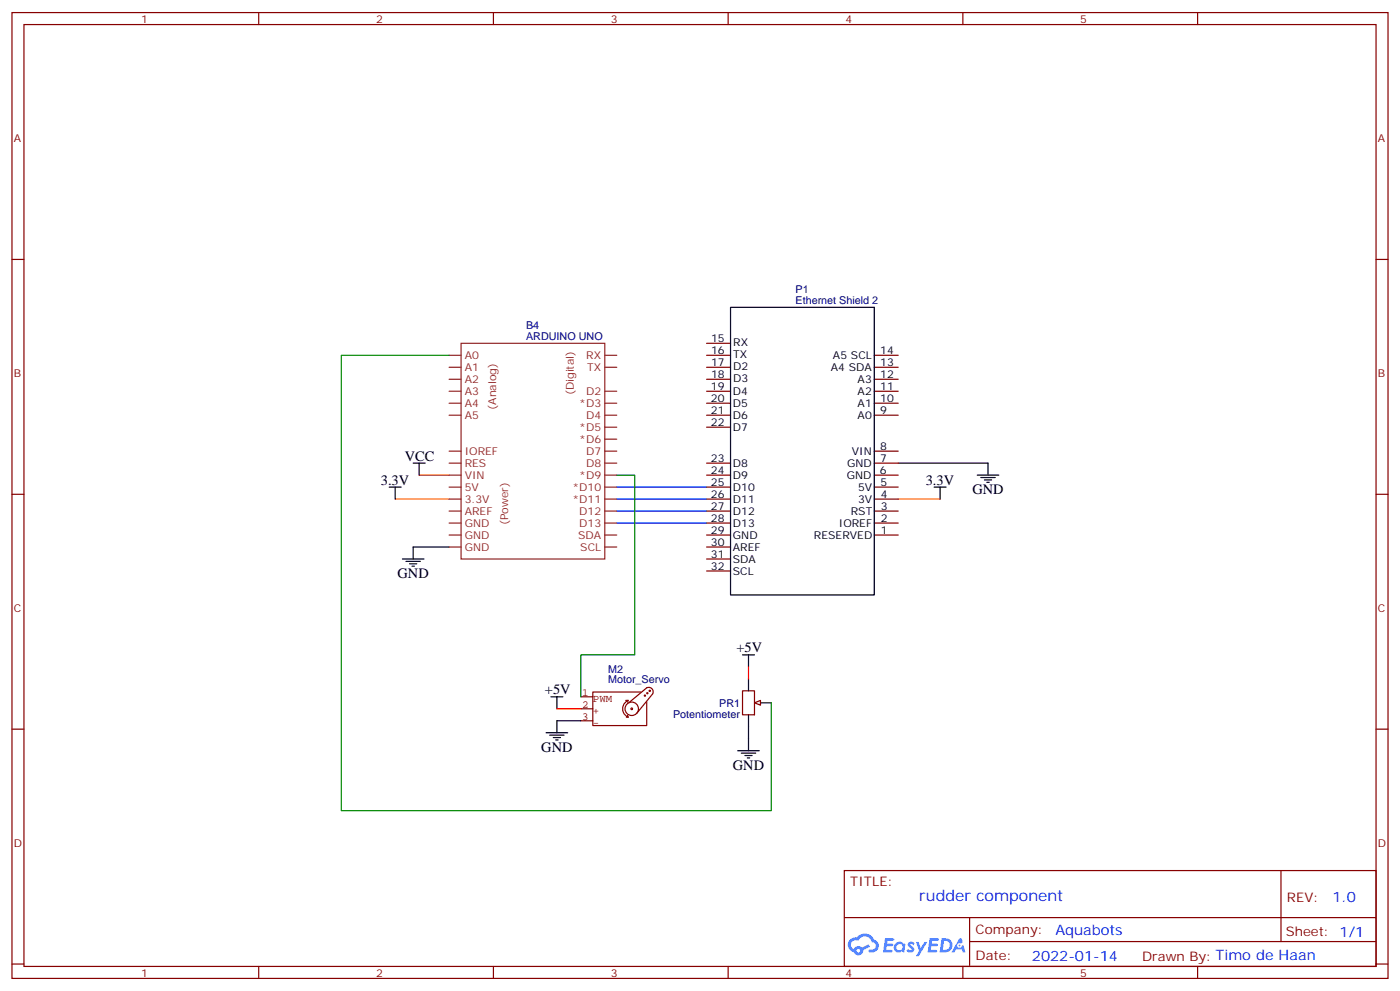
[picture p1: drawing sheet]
<svg xmlns="http://www.w3.org/2000/svg" width="412mm" height="292mm" viewBox="0 0 412 292" stroke-linecap="round" stroke-linejoin="round" font-family="sans-serif">
<path d="M116.4 146.9h15.9M264.6 146.9h12.3" fill="none" stroke="#f60" stroke-width=".35"/>
<g fill="none" stroke="#000" stroke-width=".35">
<path d="M215.2 90.5h42.3v84.7h-42.3zM121.7 136.3h3.5M123.5 136.3v3.6M264.6 136.3h26.4v3.6M287.9 139.9h6.3M114.7 143.4h3.5M116.4 143.4v3.5M275.2 143.4h3.5M276.9 143.4v3.5M288.9 140.6h4.3M290 141.3h2.1M290.7 142h.7"/>
<path d="M118.5 164.6h6.4M119.6 165.3h4.2M120.6 166h2.2M121.4 166.7h.7M132.3 161h-10.6v3.6"/>
</g>
<path d="M123.5 139.9h8.8" fill="none" stroke="#f00" stroke-width=".35"/>
<path d="M181.7 154h26.4M181.7 150.5h26.4M181.7 146.9h26.4M181.7 143.4h26.4" fill="none" stroke="#00f" stroke-width=".35"/>
<g fill="none" stroke="#870000" stroke-width=".35">
<path d="M3.5 3.7h405.4v284.3h-405.4zM7.1 7.2h398.2v277.3h-398.2zM76.2 3.7v3.5M145.3 3.7v3.5M214.5 3.7v3.5M283.6 3.7v3.5M352.8 3.7v3.5M3.5 76.4h3.6M405.3 76.4h3.6M208.1 118.7h7.1M208.1 115.2h7.1M208.1 111.7h7.1"/>
<path d="M208.1 108.1h7.1M208.1 104.6h7.1M208.1 101.1h7.1M257.5 118.7h7.1M257.5 115.2h7.1M257.5 111.7h7.1M257.5 108.1h7.1M257.5 104.6h7.1M208.1 139.9h7.1M208.1 136.3h7.1M208.1 122.2h7.1M208.1 125.8h7.1"/>
<path d="M257.5 139.9h7.1M257.5 136.3h7.1M257.5 132.8h7.1M257.5 122.2h7.1M3.5 145.5h3.6M208.1 157.5h7.1M208.1 154h7.1M208.1 150.5h7.1M208.1 146.9h7.1M208.1 143.4h7.1M257.5 157.5h7.1M257.5 154h7.1"/>
<path d="M257.5 150.5h7.1M257.5 146.9h7.1M257.5 143.4h7.1M405.3 145.5h3.6M208.1 161h7.1M208.1 164.6h7.1M208.1 168.1h7.1M3.5 214.7h3.6M405.3 214.7h3.6M248.7 256.3h156.6v28.2h-156.6zM377.3 256.3v20.9M248.7 270.1h156.5"/>
<path d="M285.6 277.2h119.6M285.6 270.1v14.2M3.5 283.8h3.6M76.2 284.5v3.5M145.3 284.5v3.5M214.5 284.5v3.5M283.6 284.5v3.5M352.8 284.5v3.5M405.3 283.8h3.6"/>
</g>
<g fill="none" stroke="#8c2424" stroke-width=".35">
<path d="M132.3 104.6h3.5M132.3 108.1h3.5M132.3 115.2h3.5M132.3 118.7h3.5M132.3 111.7h3.5M135.8 101.1h42.4v63.5h-42.4zM178.2 104.6h3.5M178.2 108.1h3.5M178.2 115.2h3.5M178.2 118.7h3.5M132.3 122.2h3.5M132.3 132.8h3.5"/>
<path d="M132.3 136.3h3.5M132.3 139.9h3.5M178.2 122.2h3.5M178.2 125.8h3.5M178.2 129.3h3.5M178.2 132.8h3.5M178.2 136.3h3.5M178.2 139.9h3.5M132.3 143.4h3.5M132.3 146.9h3.5M132.3 150.5h3.5M132.3 154h3.5"/>
<path d="M132.3 157.5h3.5M178.2 143.4h3.5M178.2 146.9h3.5M178.2 150.5h3.5M178.2 154h3.5M178.2 157.5h3.5M132.3 161h3.5M178.2 161h3.5"/>
</g>
<g fill="#5487ff">
<path d="M267.7 277.5a1.22 1.22 0 0 1 1.7 .2l-.4 .6a.47 .47 0 0 0-.3-.4 .47 .47 0 0 0-.5 .2l.1 .2a1.14 1.14 0 0 1 .8 1.8 1.14 1.14 0 0 1-1.9 0l-.2-.2 .5-.6 .7 .5a.29 .29 0 0 0 .3-.3 .29 .29 0 0 0-.2-.3 1.04 1.04 0 0 1-.6-1.7z"/>
<path d="M260.7 276.2h2.4l.3 .2-.2 .5-1.8 .1-.1 .8h1.5l.3 .4-.3 .4h-1.6l-.2 1.1h1.7l.2 .3-.2 .3-2.6 .1z"/>
<path d="M273.8 276.2h2.4l.3 .2-.1 .5-1.8 .1-.2 .8h1.6l.3 .4-.4 .4-1.6-.1-.1 1.1 1.7 .1 .2 .3-.2 .3-2.6 .1z"/>
<path d="M282.6 276.2h.7l.3 1.3-.6 .3a.69 .69 0 0 0-1 .3 .69 .69 0 0 0 .4 .9 .69 .69 0 0 0 .9-.6l.5-.2 .6 2.2h-.8l-.2-.9h-1.8l-.5 .9h-.8z"/>
<path d="M269.8 277.3h.8l.6 1.8 1.1-1.8h.9l-2.6 4.2h-.8l.9-1.5z"/>
<path d="M277.4 276.2l-.6 4.2h1.3a2.11 2.11 0 0 0 2.5-2.1 2.11 2.11 0 0 0-2.5-2.1zM278.1 277a1.39 1.39 0 0 1 1.7 1.4 1.39 1.39 0 0 1-1.8 1.2h-.3z"/>
<path d="M263.7 277.8a1.54 1.54 0 0 0-.1 2.2 1.54 1.54 0 0 0 2.2 .1l.6 .3 .3-2.3-.2-.3h-.4a1.49 1.49 0 0 0-2.4 0zM264 278.8a.94 .94 0 0 1 1.8 0 .94 .94 0 0 1-1.8 0z"/>
<path d="M250.4 276.6a2.18 2.18 0 0 0 1.1 3.7 1.44 1.44 0 0 0 1.6 .9 1.44 1.44 0 0 0 1.2-1.4l2-1.1-.5-.7-1.9 1a1.47 1.47 0 0 0-2.4 .4 1.39 1.39 0 0 1-.7-1.9 1.39 1.39 0 0 1 2-.5 2.12 2.12 0 0 1 2.2-1.3 2.12 2.12 0 0 1 1.9 1.7 1.14 1.14 0 0 1 1.1 1.4 1.14 1.14 0 0 1-1.7 .7 .43 .43 0 0 0-.5 .4 .43 .43 0 0 0 .4 .5 1.98 1.98 0 0 0 2.5-1.2 1.98 1.98 0 0 0-1.2-2.6 3.1 3.1 0 0 0-5.3-.6l-.9 .1zM252.3 279.9a.55 .55 0 0 1 1.1 0 .55 .55 0 0 1-1.1 0z"/>
<circle cx="282.6" cy="278.3" r=".26"/>
</g>
<path d="M220.5 199.8v3.6M220.5 210.4v3.6M223.7 206.9h3.5" fill="none" stroke="#000" stroke-width=".35"/>
<path d="M218.7 203.4h3.5v7h-3.5z" fill="none" stroke="#870000" stroke-width=".35"/>
<path d="M222.2 206.9l1.8-.7v1.4z" fill="#f0f0f0" stroke="#870000" stroke-width=".35"/>
<g fill="none" stroke="#850000" stroke-width=".35">
<path d="M171.1 205.1h3.5M171.1 208.7h3.5M171.1 212.2h3.5M184.3 206.2h.7M184.5 211.1h.5M184.9 210.6l.1 .5M185 206.2l-.1 .5M185 206.2a2.68 2.68 0 0 0-1.6 2.5 2.68 2.68 0 0 0 1.6 2.4M185.2 206.9l5.3-4.4a1.31 1.31 0 0 1 1.5 .2 1.31 1.31 0 0 1 .3 1.6l-4.8 5.8M186.3 208.7l-.2-.3-.3 .3 .5 .1M188.1 208.7a1.98 1.98 0 0 0-3-1.8 1.98 1.98 0 0 0-.1 3.4 1.98 1.98 0 0 0 3.1-1.5M188.7 203.7h-14.1v9.9h15.9v-7"/>
<path d="M190.1 204.8l-.1-.2-.2 .2 .3 .1M190.9 204.1l-.2-.2-.2 .2 .3 .1M191.6 203.4l-.2-.2-.2 .2 .3 .1"/>
</g>
<g fill="none" stroke="#000" stroke-width=".35">
<path d="M218.7 192.8h3.5M220.5 192.8v3.5M160.9 215.7h6.3M161.9 216.4h4.3M162.3 205.1h3.5M163 217.1h2.1M163.7 217.8h.7M164 205.1v3.6M171.1 212.2h-7.1v3.5M220.5 214v7M217.3 221h6.4M218.4 221.7h4.2"/>
<path d="M219.4 222.4h2.1M220.1 223.1h.7"/>
</g>
<path d="M220.5 196.3v3.5M164 208.7h7.1" fill="none" stroke="#f00" stroke-width=".35"/>
<path d="M132.3 104.6h-31.8v134.1h126.7v-31.8M181.7 139.9h5.3v52.9h-15.9v12.3" fill="none" stroke="#008700" stroke-width=".35"/>
<text font-size="4.6" fill="#00f" x="270.8" y="265.3">rudder component</text>
<g font-size="4.2">
<text x="119.2" y="135.6">VCC</text>
<text x="112.2" y="142.7">3.3V</text>
<text x="272.7" y="142.7">3.3V</text>
<text x="286.5" y="145.5">GND</text>
<text x="117.1" y="170.2">GND</text>
<text x="217" y="192.1">+5V</text>
<text x="160.5" y="204.4">+5V</text>
<text x="159.5" y="221.4">GND</text>
<text x="215.9" y="226.7">GND</text>
</g>
<g font-size="4.2" fill="#00f">
<text x="392.5" y="265.6">1.0</text>
<text x="310.9" y="275.1">Aquabots</text>
<text x="304" y="282.9">2022-01-14</text>
</g>
<g font-size="3.9" fill="#800">
<text x="250.5" y="260.9">TITLE:</text>
<text x="379.1" y="265.6">REV:</text>
<text x="287.4" y="275.1">Company:</text>
<text x="378.7" y="275.7">Sheet: 1/1</text>
<text x="287.4" y="282.8">Date:</text>
<text x="336.4" y="282.8">Drawn By: Timo de Haan</text>
</g>
<g font-size="3.2" fill="#800">
<text x="41.6" y="6.7">1</text>
<text x="110.8" y="6.7">2</text>
<text x="179.9" y="6.7">3</text>
<text x="249.1" y="6.7">4</text>
<text x="318.2" y="6.7">5</text>
<text x="4.1" y="41.8">A</text>
<text x="405.9" y="41.8">A</text>
<text x="4.1" y="110.9">B</text>
<text x="405.9" y="110.9">B</text>
<text x="4.1" y="180.1">C</text>
<text x="405.9" y="180.1">C</text>
<text x="4.1" y="249.2">D</text>
<text x="405.9" y="249.2">D</text>
<text x="41.6" y="287.5">1</text>
<text x="110.8" y="287.5">2</text>
<text x="179.9" y="287.5">3</text>
<text x="249.1" y="287.5">4</text>
<text x="318.2" y="287.5">5</text>
</g>
<g font-size="3.2" fill="#000080">
<text x="234.4" y="89.4">Ethernet Shield 2</text>
<text x="234.4" y="86.3">P1</text>
<text x="155" y="100">ARDUINO UNO</text>
<text x="155" y="96.8">B4</text>
<text x="179.1" y="198">M2</text>
<text x="179.1" y="201.2">Motor_Servo</text>
<text x="211.8" y="208">PR1</text>
<text x="198.3" y="211.3">Potentiometer</text>
</g>
<g font-size="3.2">
<text x="209.5" y="100.6">15</text>
<text x="216" y="102">RX</text>
<text x="209.5" y="104.1">16</text>
<text x="209.5" y="107.6">17</text>
<text x="216" y="105.5">TX</text>
<text x="245.4" y="105.7">A5 SCL</text>
<text x="259.3" y="107.8">13</text>
<text x="259.3" y="104.2">14</text>
<text x="209.5" y="111.2">18</text>
<text x="216" y="109">D2</text>
<text x="216" y="112.6">D3</text>
<text x="244.7" y="109.2">A4 SDA</text>
<text x="252.6" y="112.7">A3</text>
<text x="259.3" y="111.3">12</text>
<text x="209.4" y="114.8">19</text>
<text x="209.4" y="118.4">20</text>
<text x="215.9" y="116.2">D4</text>
<text x="215.9" y="119.8">D5</text>
<text x="252.6" y="119.8">A1</text>
<text x="252.6" y="116.2">A2</text>
<text x="259.3" y="118.4">10</text>
<text x="259.3" y="114.8">11</text>
<text x="209.4" y="121.9">21</text>
<text x="209.4" y="125.4">22</text>
<text x="215.9" y="123.3">D6</text>
<text x="252.6" y="123.3">A0</text>
<text x="259.3" y="121.9">9</text>
<text x="215.9" y="126.8">D7</text>
<text x="209.4" y="136">23</text>
<text x="215.9" y="137.4">D8</text>
<text x="249.5" y="137.4">GND</text>
<text x="250.9" y="133.9">VIN</text>
<text x="259.3" y="136">7</text>
<text x="259.3" y="132.4">8</text>
<text x="209.4" y="139.5">24</text>
<text x="209.4" y="143.1">25</text>
<text x="215.9" y="140.9">D9</text>
<text x="249.4" y="141">GND</text>
<text x="259.2" y="139.6">6</text>
<text x="259.4" y="143">5</text>
<text x="209.4" y="146.6">26</text>
<text x="215.9" y="144.5">D10</text>
<text x="215.9" y="148">D11</text>
<text x="252.8" y="144.4">5V</text>
<text x="252.8" y="148">3V</text>
<text x="259.4" y="146.6">4</text>
<text x="209.4" y="150.1">27</text>
<text x="209.4" y="153.6">28</text>
<text x="215.9" y="151.5">D12</text>
<text x="215.9" y="155">D13</text>
<text x="247.1" y="155">IOREF</text>
<text x="250.6" y="151.5">RST</text>
<text x="259.4" y="153.6">2</text>
<text x="259.4" y="150.1">3</text>
<text x="209.4" y="157.2">29</text>
<text x="209.4" y="160.7">30</text>
<text x="215.9" y="158.6">GND</text>
<text x="239.7" y="158.6">RESERVED</text>
<text x="259.4" y="157.2">1</text>
<text x="209.4" y="164.2">31</text>
<text x="209.4" y="167.7">32</text>
<text x="215.9" y="162.1">AREF</text>
<text x="215.9" y="165.6">SDA</text>
<text x="215.9" y="169.2">SCL</text>
</g>
<g font-size="3.2" fill="#8d2323">
<text x="136.9" y="105.7">A0</text>
<text x="172.7" y="105.7">RX</text>
<text x="136.9" y="109.2">A1</text>
<text x="136.9" y="112.7">A2</text>
<text x="173" y="109.2">TX</text>
<text x="136.9" y="116.2">A3</text>
<text x="136.9" y="119.8">A4</text>
<text x="169.1" y="116.4" transform="rotate(-90 169.1 116.4)">(Digital)</text>
<text x="170.6" y="119.8">*D3</text>
<text x="172.6" y="116.2">D2</text>
<text x="136.9" y="123.3">A5</text>
<text x="146.1" y="120.6" transform="rotate(-90 146.1 120.6)">(Analog)</text>
<text x="172.6" y="123.3">D4</text>
<text x="170.6" y="126.8">*D5</text>
<text x="170.6" y="130.4">*D6</text>
<text x="136.9" y="137.4">RES</text>
<text x="136.9" y="133.9">IOREF</text>
<text x="172.6" y="133.9">D7</text>
<text x="172.6" y="137.4">D8</text>
<text x="136.9" y="140.9">VIN</text>
<text x="170.6" y="140.9">*D9</text>
<text x="136.9" y="144.5">5V</text>
<text x="136.9" y="148">3.3V</text>
<text x="168.6" y="144.5">*D10</text>
<text x="168.6" y="148">*D11</text>
<text x="136.9" y="151.5">AREF</text>
<text x="136.9" y="155">GND</text>
<text x="149.7" y="154.6" transform="rotate(-90 149.7 154.6)">(Power)</text>
<text x="170.6" y="151.5">D12</text>
<text x="170.6" y="155">D13</text>
<text x="136.9" y="158.6">GND</text>
<text x="170.3" y="158.6">SDA</text>
<text x="136.9" y="162.1">GND</text>
<text x="170.9" y="162.1">SCL</text>
</g>
<g font-size="3.2" fill="#840000">
<text x="171.4" y="204.8">1</text>
<text x="171.4" y="208.3">2</text>
<text x="174.7" y="206.6">PWM</text>
<text x="171.4" y="211.8">3</text>
<text x="174.7" y="210.2">+</text>
<text x="174.7" y="213.7">-</text>
</g>
</svg>
